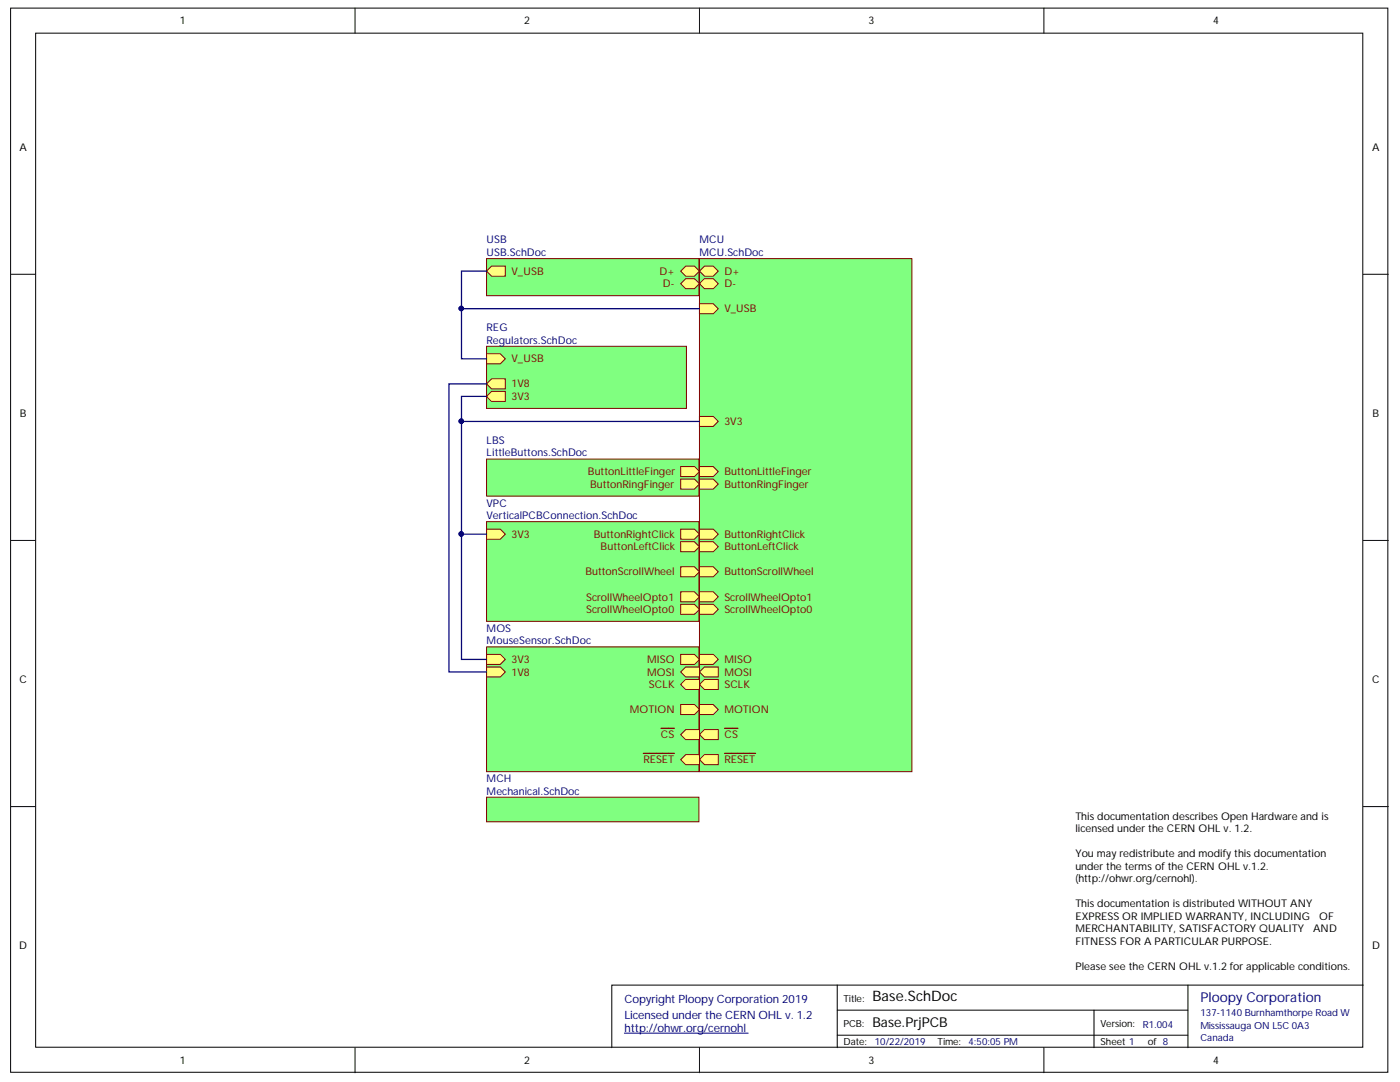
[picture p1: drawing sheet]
<svg xmlns="http://www.w3.org/2000/svg" width="279mm" height="216mm" viewBox="0 0 279 216" stroke-linecap="round" stroke-linejoin="round" font-family="sans-serif">
<g fill="#fff" stroke="#000" stroke-width=".2">
<path d="M2.1 1.6h274.9v212.4h-274.9z"/>
<path d="M7.1 6.6h264.9v202.4h-264.9z"/>
</g>
<g fill="none" stroke="#000" stroke-width=".2">
<path d="M70.9 1.6v5M139.6 1.6v5M208.3 1.6v5M2.1 54.7h5M272.1 54.7h5M2.1 107.8h5M272.1 107.8h5M2.1 160.9h5M272.1 160.9h5M167.1 196.6h-45v12.5M237.1 196.6v12.5M272.1 196.6h-105v12.5"/>
<path d="M70.9 209.1v5M139.6 209.1v5M167.1 201.6h70M167.1 206.6h70M208.3 209.1v5M218.3 201.6v7.5"/>
</g>
<path d="M124.6 206.2h24.7" fill="none" stroke="#000080" stroke-width=".2"/>
<path d="M139.6 51.6h42.4v102.4h-42.4z" fill="#80ff80" stroke="#800000" stroke-width=".2"/>
<path d="M139.6 83.1h2.7l1 1-1 1h-2.7z" fill-rule="evenodd" fill="#ffff80"/>
<path d="M139.6 83.1h2.7l1 1-1 1h-2.7z" fill="none" stroke="#800000" stroke-width=".2"/>
<path d="M139.6 54.1l1-1h1.7l1 1-1 1h-1.7z" fill-rule="evenodd" fill="#ffff80"/>
<path d="M139.6 54.1l1-1h1.7l1 1-1 1h-1.7z" fill="none" stroke="#800000" stroke-width=".2"/>
<path d="M139.6 56.6l1-1h1.7l1 1-1 1h-1.7z" fill-rule="evenodd" fill="#ffff80"/>
<path d="M139.6 56.6l1-1h1.7l1 1-1 1h-1.7z" fill="none" stroke="#800000" stroke-width=".2"/>
<path d="M139.6 105.6h2.7l1 1-1 1h-2.7z" fill-rule="evenodd" fill="#ffff80"/>
<path d="M139.6 105.6h2.7l1 1-1 1h-2.7z" fill="none" stroke="#800000" stroke-width=".2"/>
<path d="M139.6 108.1h2.7l1 1-1 1h-2.7z" fill-rule="evenodd" fill="#ffff80"/>
<path d="M139.6 108.1h2.7l1 1-1 1h-2.7z" fill="none" stroke="#800000" stroke-width=".2"/>
<path d="M139.6 118.1h2.7l1 1-1 1h-2.7z" fill-rule="evenodd" fill="#ffff80"/>
<path d="M139.6 118.1h2.7l1 1-1 1h-2.7z" fill="none" stroke="#800000" stroke-width=".2"/>
<path d="M139.6 120.6h2.7l1 1-1 1h-2.7z" fill-rule="evenodd" fill="#ffff80"/>
<path d="M139.6 120.6h2.7l1 1-1 1h-2.7z" fill="none" stroke="#800000" stroke-width=".2"/>
<path d="M139.6 113.1h2.7l1 1-1 1h-2.7z" fill-rule="evenodd" fill="#ffff80"/>
<path d="M139.6 113.1h2.7l1 1-1 1h-2.7z" fill="none" stroke="#800000" stroke-width=".2"/>
<path d="M139.6 93.1h2.7l1 1-1 1h-2.7z" fill-rule="evenodd" fill="#ffff80"/>
<path d="M139.6 93.1h2.7l1 1-1 1h-2.7z" fill="none" stroke="#800000" stroke-width=".2"/>
<path d="M139.6 95.6h2.7l1 1-1 1h-2.7z" fill-rule="evenodd" fill="#ffff80"/>
<path d="M139.6 95.6h2.7l1 1-1 1h-2.7z" fill="none" stroke="#800000" stroke-width=".2"/>
<path d="M139.6 146.6l1-1h2.7v2h-2.7z" fill-rule="evenodd" fill="#ffff80"/>
<path d="M139.6 146.6l1-1h2.7v2h-2.7z" fill="none" stroke="#800000" stroke-width=".2"/>
<path d="M144.6 145.3h2.7" fill="none" stroke="#800000" stroke-width=".25"/>
<path d="M139.6 130.6h2.7l1 1-1 1h-2.7z" fill-rule="evenodd" fill="#ffff80"/>
<path d="M139.6 130.6h2.7l1 1-1 1h-2.7z" fill="none" stroke="#800000" stroke-width=".2"/>
<path d="M139.6 134.1l1-1h2.7v2h-2.7z" fill-rule="evenodd" fill="#ffff80"/>
<path d="M139.6 134.1l1-1h2.7v2h-2.7z" fill="none" stroke="#800000" stroke-width=".2"/>
<path d="M139.6 136.6l1-1h2.7v2h-2.7z" fill-rule="evenodd" fill="#ffff80"/>
<path d="M139.6 136.6l1-1h2.7v2h-2.7z" fill="none" stroke="#800000" stroke-width=".2"/>
<path d="M139.6 60.6h2.7l1 1-1 1h-2.7z" fill-rule="evenodd" fill="#ffff80"/>
<path d="M139.6 60.6h2.7l1 1-1 1h-2.7z" fill="none" stroke="#800000" stroke-width=".2"/>
<path d="M139.6 151.6l1-1h2.7v2h-2.7z" fill-rule="evenodd" fill="#ffff80"/>
<path d="M139.6 151.6l1-1h2.7v2h-2.7z" fill="none" stroke="#800000" stroke-width=".2"/>
<path d="M144.6 150.3h6.2" fill="none" stroke="#800000" stroke-width=".25"/>
<path d="M139.6 140.6h2.7l1 1-1 1h-2.7z" fill-rule="evenodd" fill="#ffff80"/>
<path d="M139.6 140.6h2.7l1 1-1 1h-2.7z" fill="none" stroke="#800000" stroke-width=".2"/>
<g fill="#80ff80" stroke="#800000" stroke-width=".2">
<path d="M97.1 159.1h42.4v4.9h-42.4z"/>
<path d="M97.1 69.1h39.9v12.4h-39.9z"/>
</g>
<path d="M97.1 79.1l1-1h2.7v2h-2.7z" fill-rule="evenodd" fill="#ffff80"/>
<path d="M97.1 79.1l1-1h2.7v2h-2.7z" fill="none" stroke="#800000" stroke-width=".2"/>
<path d="M97.1 70.6h2.8l.9 1-.9 1h-2.8z" fill-rule="evenodd" fill="#ffff80"/>
<path d="M97.1 70.6h2.8l.9 1-.9 1h-2.8z" fill="none" stroke="#800000" stroke-width=".2"/>
<path d="M97.1 76.6l1-1h2.7v2h-2.7z" fill-rule="evenodd" fill="#ffff80"/>
<path d="M97.1 76.6l1-1h2.7v2h-2.7z" fill="none" stroke="#800000" stroke-width=".2"/>
<path d="M97.1 104.1h42.4v19.9h-42.4z" fill="#80ff80" stroke="#800000" stroke-width=".2"/>
<path d="M97.1 105.6h2.8l.9 1-.9 1h-2.8z" fill-rule="evenodd" fill="#ffff80"/>
<path d="M97.1 105.6h2.8l.9 1-.9 1h-2.8z" fill="none" stroke="#800000" stroke-width=".2"/>
<path d="M135.8 105.6h2.8l1 1-1 1h-2.8z" fill-rule="evenodd" fill="#ffff80"/>
<path d="M135.8 105.6h2.8l1 1-1 1h-2.8z" fill="none" stroke="#800000" stroke-width=".2"/>
<path d="M135.8 108.1h2.8l1 1-1 1h-2.8z" fill-rule="evenodd" fill="#ffff80"/>
<path d="M135.8 108.1h2.8l1 1-1 1h-2.8z" fill="none" stroke="#800000" stroke-width=".2"/>
<path d="M135.8 118.1h2.8l1 1-1 1h-2.8z" fill-rule="evenodd" fill="#ffff80"/>
<path d="M135.8 118.1h2.8l1 1-1 1h-2.8z" fill="none" stroke="#800000" stroke-width=".2"/>
<path d="M135.8 120.6h2.8l1 1-1 1h-2.8z" fill-rule="evenodd" fill="#ffff80"/>
<path d="M135.8 120.6h2.8l1 1-1 1h-2.8z" fill="none" stroke="#800000" stroke-width=".2"/>
<path d="M135.8 113.1h2.8l1 1-1 1h-2.8z" fill-rule="evenodd" fill="#ffff80"/>
<path d="M135.8 113.1h2.8l1 1-1 1h-2.8z" fill="none" stroke="#800000" stroke-width=".2"/>
<path d="M97.1 129.1h42.4v24.9h-42.4z" fill="#80ff80" stroke="#800000" stroke-width=".2"/>
<path d="M97.1 133.1h2.8l.9 1-.9 1h-2.8z" fill-rule="evenodd" fill="#ffff80"/>
<path d="M97.1 133.1h2.8l.9 1-.9 1h-2.8z" fill="none" stroke="#800000" stroke-width=".2"/>
<path d="M97.1 130.6h2.8l.9 1-.9 1h-2.8z" fill-rule="evenodd" fill="#ffff80"/>
<path d="M97.1 130.6h2.8l.9 1-.9 1h-2.8z" fill="none" stroke="#800000" stroke-width=".2"/>
<path d="M135.8 146.6l1-1h2.8v2h-2.8z" fill-rule="evenodd" fill="#ffff80"/>
<path d="M135.8 146.6l1-1h2.8v2h-2.8z" fill="none" stroke="#800000" stroke-width=".2"/>
<path d="M131.9 145.3h2.7" fill="none" stroke="#800000" stroke-width=".25"/>
<path d="M135.8 130.6h2.8l1 1-1 1h-2.8z" fill-rule="evenodd" fill="#ffff80"/>
<path d="M135.8 130.6h2.8l1 1-1 1h-2.8z" fill="none" stroke="#800000" stroke-width=".2"/>
<path d="M135.8 134.1l1-1h2.8v2h-2.8z" fill-rule="evenodd" fill="#ffff80"/>
<path d="M135.8 134.1l1-1h2.8v2h-2.8z" fill="none" stroke="#800000" stroke-width=".2"/>
<path d="M135.8 136.6l1-1h2.8v2h-2.8z" fill-rule="evenodd" fill="#ffff80"/>
<path d="M135.8 136.6l1-1h2.8v2h-2.8z" fill="none" stroke="#800000" stroke-width=".2"/>
<path d="M135.8 151.6l1-1h2.8v2h-2.8z" fill-rule="evenodd" fill="#ffff80"/>
<path d="M135.8 151.6l1-1h2.8v2h-2.8z" fill="none" stroke="#800000" stroke-width=".2"/>
<path d="M128.4 150.3h6.2" fill="none" stroke="#800000" stroke-width=".25"/>
<path d="M135.8 140.6h2.8l1 1-1 1h-2.8z" fill-rule="evenodd" fill="#ffff80"/>
<path d="M135.8 140.6h2.8l1 1-1 1h-2.8z" fill="none" stroke="#800000" stroke-width=".2"/>
<path d="M97.1 51.6h42.4v7.4h-42.4z" fill="#80ff80" stroke="#800000" stroke-width=".2"/>
<path d="M135.8 54.1l1-1h1.8l1 1-1 1h-1.8z" fill-rule="evenodd" fill="#ffff80"/>
<path d="M135.8 54.1l1-1h1.8l1 1-1 1h-1.8z" fill="none" stroke="#800000" stroke-width=".2"/>
<path d="M97.1 54.1l1-1h2.7v2h-2.7z" fill-rule="evenodd" fill="#ffff80"/>
<path d="M97.1 54.1l1-1h2.7v2h-2.7z" fill="none" stroke="#800000" stroke-width=".2"/>
<path d="M135.8 56.6l1-1h1.8l1 1-1 1h-1.8z" fill-rule="evenodd" fill="#ffff80"/>
<path d="M135.8 56.6l1-1h1.8l1 1-1 1h-1.8z" fill="none" stroke="#800000" stroke-width=".2"/>
<path d="M97.1 91.6h42.4v7.4h-42.4z" fill="#80ff80" stroke="#800000" stroke-width=".2"/>
<path d="M135.8 93.1h2.8l1 1-1 1h-2.8z" fill-rule="evenodd" fill="#ffff80"/>
<path d="M135.8 93.1h2.8l1 1-1 1h-2.8z" fill="none" stroke="#800000" stroke-width=".2"/>
<path d="M135.8 95.6h2.8l1 1-1 1h-2.8z" fill-rule="evenodd" fill="#ffff80"/>
<path d="M135.8 95.6h2.8l1 1-1 1h-2.8z" fill="none" stroke="#800000" stroke-width=".2"/>
<path d="M214.6 161.6h54.9v32.4h-54.9z" fill="#fff" stroke="#fff" stroke-width=".2"/>
<path d="M97.1 54.1h-5v17.5h5M92.1 61.6h47.5M97.1 76.6h-7.5v57.5h7.5M97.1 79.1h-5v27.5h5M92.1 84.1h47.5M92.1 106.6v25h5" fill="none" stroke="#000080" stroke-width=".25"/>
<g fill="#000080" stroke="#000080" stroke-width=".2">
<circle cx="92.1" cy="84" r=".45"/>
<circle cx="92.1" cy="106.5" r=".45"/>
<circle cx="92.1" cy="61.6" r=".45"/>
</g>
<text font-size="2.9" x="174.1" y="199.8">Base.SchDoc</text>
<text font-size="2.7" fill="#000080" x="239.6" y="200">Ploopy Corporation</text>
<text font-size="2.7" x="174.1" y="204.8">Base.PrjPCB</text>
<g font-size="2.3" fill="#000080">
<text x="124.6" y="200.2">Copyright Ploopy Corporation 2019</text>
<text x="124.6" y="203.4">Licensed under the CERN OHL v. 1.2</text>
<text x="124.6" y="205.9">http://ohwr.org/cernohl</text>
</g>
<g font-size="2.1">
<text x="35.9" y="4.8">1</text>
<text x="104.6" y="4.8">2</text>
<text x="173.3" y="4.8">3</text>
<text x="242.1" y="4.8">4</text>
<text x="3.9" y="30.1">A</text>
<text x="273.8" y="30.1">A</text>
<text x="4" y="83.2">B</text>
<text x="273.9" y="83.2">B</text>
<text x="3.9" y="136.3">C</text>
<text x="273.8" y="136.3">C</text>
<text x="214.6" y="163.6">This documentation describes Open Hardware and is</text>
<text x="214.6" y="166">licensed under the CERN OHL v. 1.2.</text>
<text x="214.6" y="171">You may redistribute and modify this documentation</text>
<text x="214.6" y="173.5">under the terms of the CERN OHL v.1.2.</text>
<text x="214.6" y="176">(http://ohwr.org/cernohl).</text>
<text x="214.6" y="181.1">This documentation is distributed WITHOUT ANY</text>
<text x="214.6" y="183.5">EXPRESS OR IMPLIED WARRANTY, INCLUDING</text>
<text x="263.3" y="183.5">OF</text>
<text x="3.8" y="189.4">D</text>
<text x="214.6" y="186.1">MERCHANTABILITY, SATISFACTORY QUALITY</text>
<text x="214.6" y="188.5">FITNESS FOR A PARTICULAR PURPOSE.</text>
<text x="262" y="186.1">AND</text>
<text x="273.8" y="189.4">D</text>
<text x="214.6" y="193.5">Please see the CERN OHL v.1.2 for applicable conditions.</text>
<text x="35.9" y="212.3">1</text>
<text x="104.6" y="212.3">2</text>
<text x="173.3" y="212.3">3</text>
<text x="242.1" y="212.3">4</text>
</g>
<g font-size="2.1" fill="#000080">
<text x="97.1" y="48.5">USB</text>
<text x="97.1" y="51.1">USB.SchDoc</text>
<text x="139.6" y="48.5">MCU</text>
<text x="139.6" y="51.1">MCU.SchDoc</text>
<text x="97.1" y="66.1">REG</text>
<text x="97.1" y="68.6">Regulators.SchDoc</text>
<text x="97.1" y="88.6">LBS</text>
<text x="97.1" y="91.1">LittleButtons.SchDoc</text>
<text x="97.1" y="101.1">VPC</text>
<text x="97.1" y="103.5">VerticalPCBConnection.SchDoc</text>
<text x="97.1" y="126">MOS</text>
<text x="97.1" y="128.6">MouseSensor.SchDoc</text>
<text x="97.1" y="156">MCH</text>
<text x="97.1" y="158.6">Mechanical.SchDoc</text>
</g>
<g font-size="2.1" fill="#800000">
<text x="102.1" y="54.8">V_USB</text>
<text x="131.6" y="54.8">D+</text>
<text x="132.3" y="57.3">D-</text>
<text x="144.6" y="54.8">D+</text>
<text x="144.6" y="57.3">D-</text>
<text x="144.6" y="62.3">V_USB</text>
<text x="102.1" y="72.3">V_USB</text>
<text x="102.1" y="77.3">1V8</text>
<text x="102.1" y="79.8">3V3</text>
<text x="144.6" y="84.8">3V3</text>
<text x="117.3" y="94.8">ButtonLittleFinger</text>
<text x="144.6" y="94.8">ButtonLittleFinger</text>
<text x="117.8" y="97.3">ButtonRingFinger</text>
<text x="144.6" y="97.3">ButtonRingFinger</text>
<text x="102.1" y="107.3">3V3</text>
<text x="118.5" y="107.3">ButtonRightClick</text>
<text x="144.6" y="107.3">ButtonRightClick</text>
<text x="119.9" y="109.8">ButtonLeftClick</text>
<text x="144.6" y="109.8">ButtonLeftClick</text>
<text x="116.8" y="114.8">ButtonScrollWheel</text>
<text x="117" y="119.8">ScrollWheelOpto1</text>
<text x="144.6" y="119.8">ScrollWheelOpto1</text>
<text x="144.6" y="114.8">ButtonScrollWheel</text>
<text x="117" y="122.3">ScrollWheelOpto0</text>
<text x="144.6" y="122.3">ScrollWheelOpto0</text>
<text x="102.1" y="134.8">1V8</text>
<text x="102.1" y="132.3">3V3</text>
<text x="129.2" y="132.3">MISO</text>
<text x="129.2" y="134.8">MOSI</text>
<text x="129.5" y="137.3">SCLK</text>
<text x="144.6" y="132.3">MISO</text>
<text x="144.6" y="134.8">MOSI</text>
<text x="144.6" y="137.3">SCLK</text>
<text x="125.7" y="142.3">MOTION</text>
<text x="144.6" y="142.3">MOTION</text>
<text x="131.9" y="147.3">CS</text>
<text x="144.6" y="147.3">CS</text>
<text x="128.4" y="152.3">RESET</text>
<text x="144.6" y="152.3">RESET</text>
</g>
<g font-size="1.9">
<text x="168.3" y="199.9">Title:</text>
<text x="168.3" y="208.6">Date:</text>
<text x="168.3" y="204.8">PCB:</text>
<text x="187.1" y="208.6">Time:</text>
<text x="219.6" y="204.8">Version:</text>
<text x="219.6" y="208.6">Sheet 1</text>
<text x="229.1" y="208.6">of 8</text>
</g>
<g font-size="1.9" fill="#000080">
<text x="239.6" y="202.8">137-1140 Burnhamthorpe Road W</text>
<text x="174.6" y="208.6">10/22/2019</text>
<text x="193.3" y="208.6">4:50:05 PM</text>
<text x="228.1" y="205.1">R1.004</text>
<text x="239.6" y="205.3">Mississauga ON L5C 0A3</text>
<text x="239.6" y="207.8">Canada</text>
</g>
</svg>
